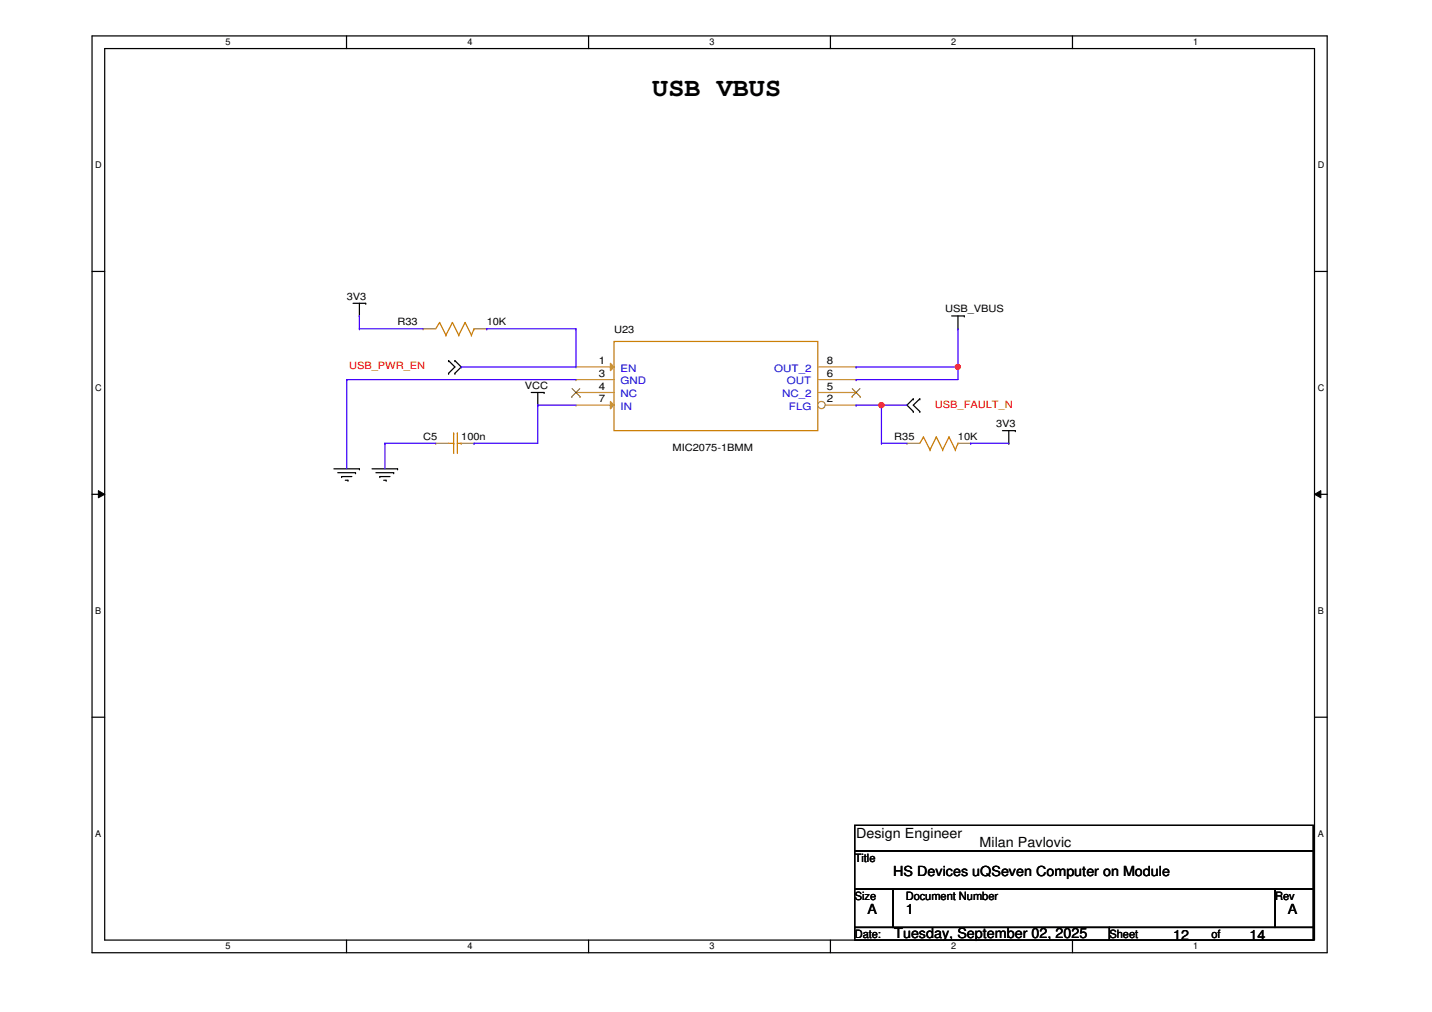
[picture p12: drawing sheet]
<svg xmlns="http://www.w3.org/2000/svg" width="297mm" height="210mm" viewBox="0 0 297 210" stroke-linecap="round" stroke-linejoin="round" font-family="sans-serif">
<path d="M19.1 7.5h256.2v190.1h-256.2zM21.7 10.1h251v184.9h-251z" fill="none" stroke="#000" stroke-width=".25"/>
<g fill="#fff">
<path d="M46.8 7.7h1v2.1h-1z"/>
<path d="M46.8 195.2h1v2.2h-1z"/>
</g>
<path d="M71.9 7.5v2.6M71.9 195v2.6" fill="none" stroke="#000" stroke-width=".25"/>
<g fill="#fff">
<path d="M96.9 7.7h1.1v2.1h-1.1z"/>
<path d="M96.9 195.2h1.1v2.2h-1.1z"/>
</g>
<path d="M122.1 7.5v2.6M122.1 195v2.6" fill="none" stroke="#000" stroke-width=".25"/>
<g fill="#fff">
<path d="M147.2 7.7h1v2.1h-1z"/>
<path d="M147.2 195.2h1v2.2h-1z"/>
</g>
<path d="M172.3 7.5v2.6M172.3 195v2.6" fill="none" stroke="#000" stroke-width=".25"/>
<g fill="#fff">
<path d="M197.3 7.7h1v2.1h-1z"/>
<path d="M197.3 195.2h1v2.2h-1z"/>
</g>
<path d="M222.5 7.5v2.6M222.5 195v2.6" fill="none" stroke="#000" stroke-width=".25"/>
<g fill="#fff">
<path d="M247.5 7.7h1v2.1h-1z"/>
<path d="M247.5 195.2h1v2.2h-1z"/>
<path d="M19.8 33.2h1.3v2.1h-1.3z"/>
<path d="M273.3 33.2h1.4v2.1h-1.4z"/>
<path d="M19.8 79.4h1.3v2.1h-1.3z"/>
<path d="M273.3 79.4h1.4v2.1h-1.4z"/>
</g>
<path d="M19.1 56.3h2.6M272.7 56.3h2.6" fill="none" stroke="#000" stroke-width=".25"/>
<g fill="#fff">
<path d="M19.8 125.6h1.2v2.2h-1.2z"/>
<path d="M273.3 125.6h1.3v2.2h-1.3z"/>
</g>
<path d="M19.1 102.5h2.6M272.7 102.5h2.6" fill="none" stroke="#000" stroke-width=".25"/>
<path d="M20.4 101.8l1.3 .7-1.3 .8zM272.7 102.5l1.3-.7v1.5z" fill="#000"/>
<path d="M20.4 101.8l1.3 .7-1.3 .8zM272.7 102.5l1.3-.7v1.5z" fill="none" stroke="#000" stroke-width=".21"/>
<g fill="#fff">
<path d="M19.8 171.9h1.2v2.1h-1.2z"/>
<path d="M273.3 171.9h1.3v2.1h-1.3z"/>
</g>
<g fill="none" stroke="#000" stroke-width=".25">
<path d="M73.2 62.9h2.7M74.5 65.5h.1M74.5 62.9v2.6M75.9 62.9h.1M93 74.8h.1M93 77.4h.1M93 74.8l1.4 1.3-1.4 1.3M94.4 77.4h.1M94.4 74.8h.1M94.4 74.8l1.3 1.3-1.3 1.3M197.4 65.5h2.6M198.7 68.2h.1"/>
<path d="M198.7 65.5v2.7M200 65.5h.1M69.3 97.2h5.2M70.1 98h3.6M70.9 98.8h.1M70.9 98.8h2.1M71.6 99.6h.6M72.2 99.6h.1M73.7 98h.1M74.5 97.2h.1M77.2 97.2h5.3M78 98h3.7"/>
<path d="M78.8 98.8h.1M78.8 98.8h2.1M79.6 99.6h.5M80.1 99.6h.1M81.7 98h.1M82.5 97.2h.1M110.2 81.4h2.7M111.5 84h.1M111.5 81.4v2.6M112.9 81.4h.1M189.4 82.7h.1M189.4 85.3h.1"/>
<path d="M189.4 82.7l-1.3 1.3 1.3 1.3M190.8 85.3h.1M190.8 82.7h.1M190.8 82.7l-1.4 1.3 1.4 1.3M207.9 89.3h2.7M209.3 91.9h.1M209.3 89.3v2.6M210.6 89.3h.1M19.1 148.8h2.6M272.7 148.8h2.6M177.3 171.2h95.1v5.3h-95.1zM177.3 176.5h95.1v7.9h-95.1z"/>
<path d="M177.3 184.4h8v8h-8zM177.3 192.4h52.8v2.6h-52.8zM185.3 184.4h79.2v8h-79.2zM230.1 192.4h42.3v2.6h-42.3zM264.5 184.4h7.9v8h-7.9z"/>
</g>
<path d="M127.4 70.8h42.2v18.5h-42.2zM93 91.9h1.1M94.1 89.8h.1M94.1 91.9h.1M94.1 89.8v4.3M94.9 89.8h.1M94.9 89.8v4.3M94.9 91.9h.8M95.7 91.9h.1" fill="none" stroke="#cc8006" stroke-width=".25"/>
<path d="M90.4 91.9h.1M90.4 91.9h2.6M95.7 91.9h2.6M98.3 91.9h.1" fill="none" stroke="#a84" stroke-width=".25"/>
<path d="M126.6 75.4l.8 .7-.8 .8z" fill="#a84"/>
<path d="M119.5 76.1h.1M119.5 78.7h.1M119.5 76.1h7.9M119.5 78.7h7.9M126.6 75.4l.8 .7-.8 .8zM119.5 81.4h.1M119.5 81.4h7.9" fill="none" stroke="#a84" stroke-width=".25"/>
<path d="M118.6 82.3h.1M118.7 80.6l1.6 1.7M120.3 80.6l-1.7 1.7M120.3 82.3h.1" fill="none" stroke="#804000" stroke-width=".21"/>
<path d="M126.6 83.3l.8 .7-.8 .8z" fill="#a84"/>
<path d="M119.5 84h.1M119.5 84h7.9M126.6 83.3l.8 .7-.8 .8z" fill="none" stroke="#a84" stroke-width=".25"/>
<circle cx="170.4" cy="84" r=".75" fill="#fff"/>
<g fill="none" stroke="#a84" stroke-width=".25">
<path d="M87.8 68.2h.1M87.8 68.2h2.6M98.3 68.2h2.7M101 68.2h.1M169.6 78.7h8M169.6 76.1h8M177.6 78.7h.1M177.6 76.1h.1M169.6 81.4h8M171.2 84h6.4M177.6 84h.1M177.6 81.4h.1"/>
<path d="M188.1 91.9h.1M188.1 91.9h2.7M198.7 91.9h2.6M201.3 91.9h.1"/>
<circle cx="170.4" cy="84" r=".75"/>
</g>
<path d="M176.7 82.3h.1M176.8 80.6l1.6 1.7M178.4 80.6l-1.7 1.7M178.4 82.3h.1" fill="none" stroke="#804000" stroke-width=".21"/>
<g fill="none" stroke="#cc8006" stroke-width=".25">
<path d="M91.2 66.9h.1M91.2 66.9l1.3 2.6M91.2 66.9l-.8 1.3M92.5 69.5h.1M93.9 66.9h.1M93.9 66.9l-1.4 2.6M93.9 66.9l1.3 2.6M95.2 69.5h.1M96.5 66.9h.1M96.5 66.9l-1.3 2.6M96.5 66.9l1.3 2.6M97.8 69.5h.1"/>
<path d="M98.3 68.2h.1M98.3 68.2l-.5 1.3M191.6 90.6h.1M191.6 90.6l1.3 2.7M191.6 90.6l-.8 1.3M192.9 93.3h.1M194.2 90.6h.1M194.2 90.6l-1.3 2.7M194.2 90.6l1.3 2.7M195.5 93.3h.1M196.9 90.6h.1M196.9 90.6l-1.4 2.7"/>
<path d="M196.9 90.6l1.3 2.7M198.2 93.3h.1M198.7 91.9h.1M198.7 91.9l-.5 1.4"/>
</g>
<path d="M95.7 76.1h.1M101 68.2h.1M101 68.2h18.5M119.5 68.2h.1M119.5 68.2v7.9h-23.8M177.6 76.1h.1M198.7 68.2h.1M198.7 68.2v7.9h-21.1" fill="none" stroke="#4200ff" stroke-width=".25"/>
<circle cx="198.7" cy="76.1" r=".5" fill="#f00"/>
<circle cx="198.7" cy="76.1" r=".5" fill="none" stroke="#f00" stroke-width=".25"/>
<path d="M71.9 78.7h.1M71.9 78.7v18.5M71.9 78.7h47.6M177.6 78.7h.1M198.7 76.1h.1M198.7 76.1v2.6h-21.1M111.5 84h.1M111.5 84h8M111.5 84v7.9M177.6 84h.1M177.6 84h5.2" fill="none" stroke="#4200ff" stroke-width=".25"/>
<circle cx="182.8" cy="84" r=".51" fill="#f00"/>
<circle cx="182.8" cy="84" r=".51" fill="none" stroke="#f00" stroke-width=".25"/>
<g fill="none" stroke="#4200ff" stroke-width=".25">
<path d="M74.5 65.5h.1M74.5 68.2h.1M74.5 65.5v2.7M74.5 68.2h13.3M79.8 91.9h.1M79.8 91.9h10.6M79.8 91.9v5.3M98.3 91.9h.1M98.3 91.9h13.2M182.8 84h.1M182.8 91.9h.1M182.8 84v7.9"/>
<path d="M182.8 84h5.3M182.8 91.9h5.3M201.3 91.9h.1M201.3 91.9h8"/>
</g>
<circle cx="198.7" cy="76.1" r=".5" fill="#f00"/>
<circle cx="198.7" cy="76.1" r=".5" fill="none" stroke="#f00" stroke-width=".25"/>
<circle cx="182.8" cy="84" r=".51" fill="#f00"/>
<circle cx="182.8" cy="84" r=".51" fill="none" stroke="#f00" stroke-width=".25"/>
<text font-size="5.5" x="135.3" y="20">USB VBUS</text>
<g font-size="2.9">
<text x="177.6" y="173.8">Design Engineer</text>
<text x="203.2" y="175.6">Milan Pavlovic</text>
<text x="185.3" y="181.7">HS Devices uQSeven Computer on Module</text>
<text x="180" y="189.7">A</text>
<text x="187.9" y="189.7">1</text>
<text x="267.1" y="189.7">A</text>
<text x="185.5" y="194.6">Tuesday, September 02, 2025</text>
<text x="243.3" y="194.9">12</text>
<text x="259.2" y="194.9">14</text>
</g>
<g font-size="2.4">
<text x="177.3" y="178.7">Title</text>
<text x="177.3" y="186.6">Size</text>
<text x="187.9" y="186.6">Document Number</text>
<text x="264.5" y="186.6">Rev</text>
<text x="177.3" y="194.6">Date:</text>
<text x="230.1" y="194.6">Sheet</text>
<text x="251.3" y="194.6">of</text>
</g>
<g font-size="2.1">
<text x="71.9" y="62.2">3V3</text>
<text x="196" y="64.8">USB_VBUS</text>
<text x="82.5" y="67.4">R33</text>
<text x="101" y="67.4">10K</text>
<text x="127.4" y="69">U23</text>
<text x="124.2" y="75.6">1</text>
<text x="171.5" y="75.6">8</text>
<text x="108.9" y="80.6">VCC</text>
<text x="124.2" y="78.2">3</text>
<text x="124.2" y="80.9">4</text>
<text x="124.2" y="83.5">7</text>
<text x="171.5" y="83.5">2</text>
<text x="171.5" y="80.9">5</text>
<text x="171.5" y="78.2">6</text>
<text x="206.6" y="88.6">3V3</text>
<text x="87.8" y="91.2">C5</text>
<text x="95.7" y="91.2">100n</text>
<text x="139.5" y="93.6">MIC2075-1BMM</text>
<text x="185.5" y="91.2">R35</text>
<text x="198.7" y="91.2">10K</text>
</g>
<g font-size="2.1" fill="#f00">
<text x="72.4" y="76.5">USB_PWR_EN</text>
<text x="193.9" y="84.6">USB_FAULT_N</text>
</g>
<g font-size="2.1" fill="#00c">
<text x="128.7" y="77.1">EN</text>
<text x="160.6" y="77.1">OUT_2</text>
<text x="128.7" y="79.7">GND</text>
<text x="128.7" y="82.4">NC</text>
<text x="162.2" y="82.4">NC_2</text>
<text x="163.2" y="79.7">OUT</text>
<text x="128.7" y="85">IN</text>
<text x="163.7" y="85">FLG</text>
</g>
<g font-size="1.9">
<text x="46.8" y="9.4">5</text>
<text x="96.9" y="9.4">4</text>
<text x="147.2" y="9.4">3</text>
<text x="197.3" y="9.4">2</text>
<text x="247.5" y="9.4">1</text>
<text x="19.8" y="34.9">D</text>
<text x="273.3" y="34.9">D</text>
<text x="19.8" y="81.1">C</text>
<text x="273.3" y="81.1">C</text>
<text x="19.8" y="127.3">B</text>
<text x="273.3" y="127.3">B</text>
<text x="19.8" y="173.6">A</text>
<text x="273.3" y="173.6">A</text>
<text x="46.8" y="196.9">5</text>
<text x="96.9" y="196.9">4</text>
<text x="147.2" y="196.9">3</text>
<text x="197.3" y="196.9">2</text>
<text x="247.5" y="196.9">1</text>
</g>
</svg>
